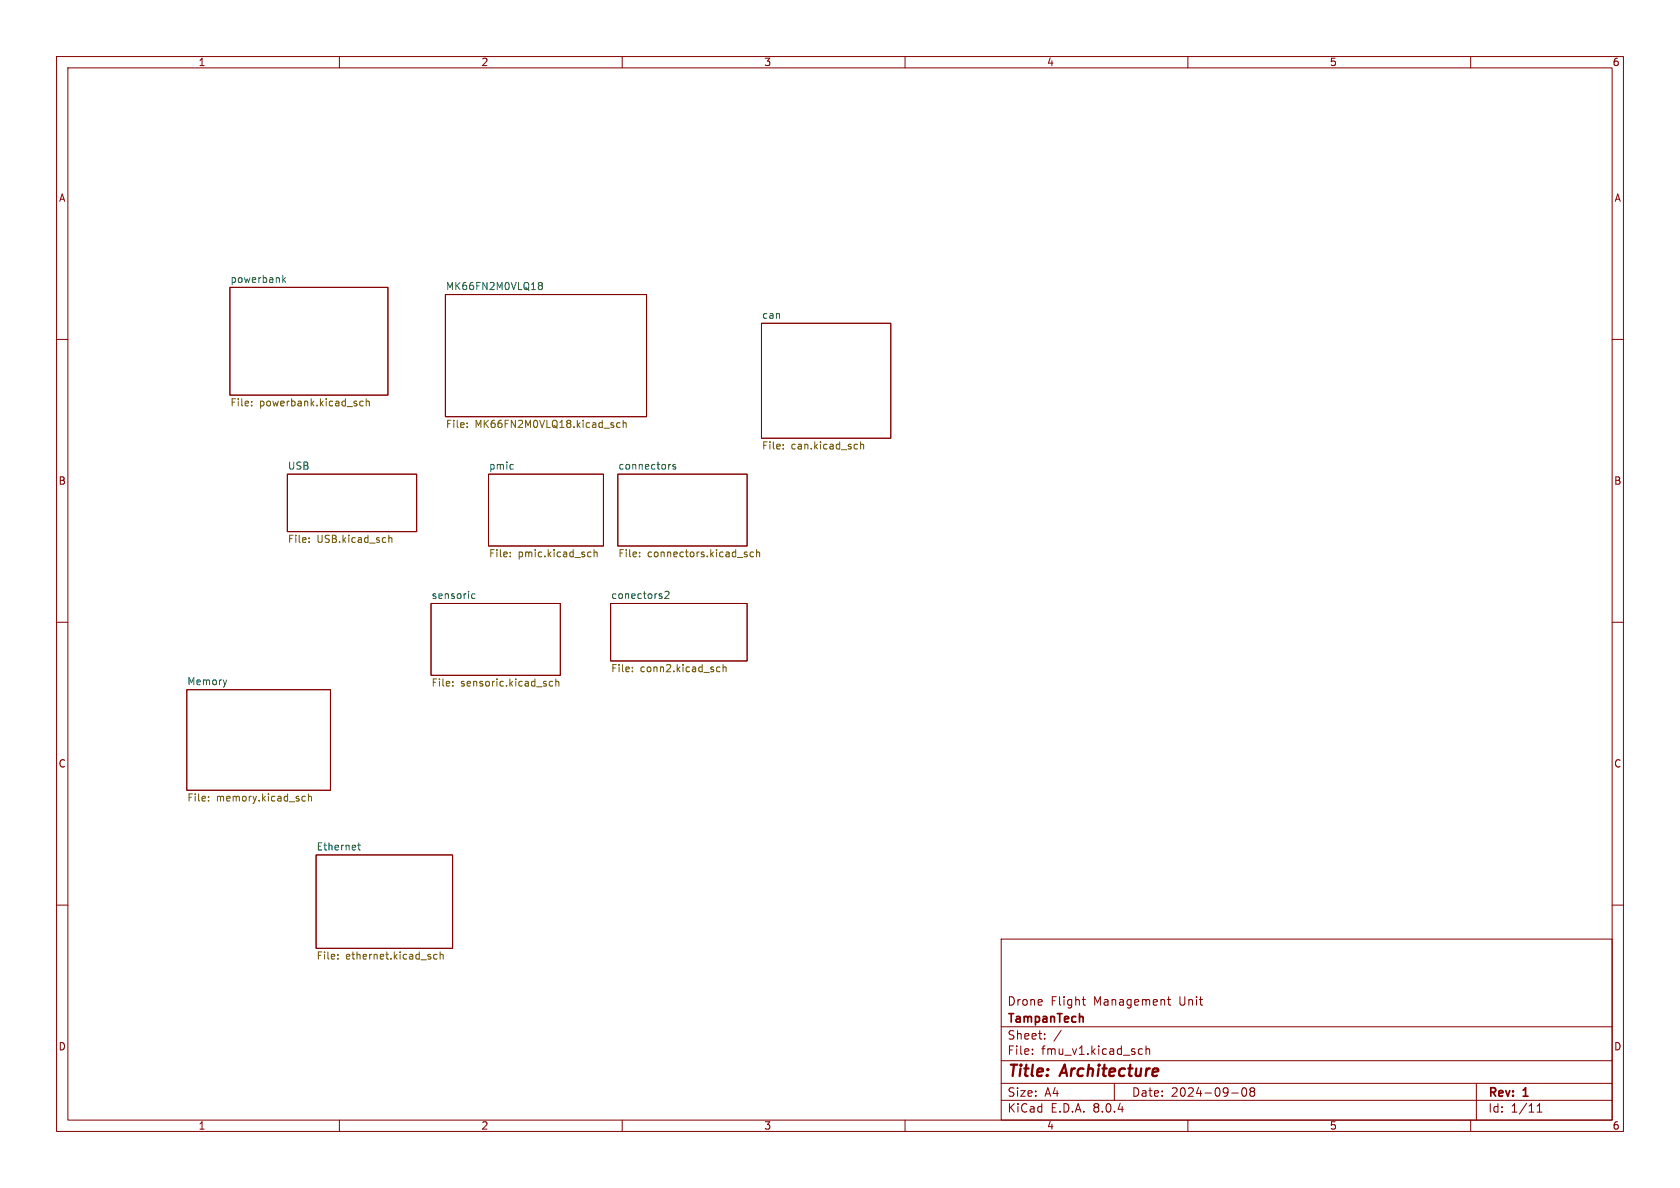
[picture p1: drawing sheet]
<svg xmlns="http://www.w3.org/2000/svg" width="297mm" height="210mm" viewBox="0 0 297 210" stroke-linecap="round" stroke-linejoin="round" font-family="sans-serif">
<g fill="none" stroke="#840000" stroke-width=".18">
<path d="M10 10h277v190h-277zM12 12h273v186h-273zM60 10v2M110 10v2M160 10v2M210 10v2M260 10v2M10 60h2M40.6 50.8h28v19.1h-28zM78.7 52.1h35.6v21.6h-35.6zM134.6 57.2h22.9v20.3h-22.9zM285 60h2"/>
<path d="M50.8 83.8h22.9v10.2h-22.9zM86.4 83.8h20.3v12.7h-20.3zM109.2 83.8h22.9v12.7h-22.9zM10 110h2M76.2 106.7h22.9v12.7h-22.9zM107.9 106.7h24.2v10.1h-24.2zM285 110h2M33 121.9h25.4v17.8h-25.4zM10 160h2M55.9 151.1h24.1v16.5h-24.1zM285 160h2M177 166h108v32h-108z"/>
<path d="M191.3 176.7h.6M191.5 176.2v1.3l.4 .2M206.4 176.7h.6M206.6 176.2v1.3l.4 .2M60 198v2M110 198v2M160 198v2M177 194.5h108M177 191.5h108M177 187.5h108M177 181.5h108M182.5 186.3v.1"/>
<path d="M182.5 185.5v.1M184.7 183.6v.1M184.7 182.8v.1M187.6 182.1l-1.3 2M197 191.5v3M201.4 186.3h.6M201.4 185.5h.6M202.6 185.5l.2-.1 .4 .1v.9M202.6 184.9v1.5M210 198v2M217.7 193.2h1.2M219.7 192.4l.2-.1a.81 .81 0 0 1 .6 .6 .81 .81 0 0 1-.3 .8l-.2 .1a.81 .81 0 0 1-.3-1.4z"/>
<path d="M221.2 192.9l-.2-.2 .2-.4 .5 .1 .1 .2-.3 .3M221.2 192.9l-.2 .3v.3l.2 .3 .5-.1 .1-.2-.1-.4-.2-.2M221.2 192.9h.3M260 198v2M261 191.5v6.5M271.7 196.6h.9M271.7 195.5l.5-.4v1.5"/>
</g>
<path d="M191.4 179.8l.1 .9" fill="none" stroke="#840000" stroke-width=".3"/>
<g fill="none" stroke="#006464" stroke-width=".18">
<path d="M50 48.7v1.2M50.1 49.4l.4 .5M50.5 49.1l-.5 .5M95.2 50.2l.2 .3M95.2 50.2l.2-.3 .4 .1 .1 .2-.2 .3M95.4 50.5h.3M95.4 50.5l-.2 .2M95.7 50.5l.2 .2-.1 .4-.4 .1-.2-.2M90.6 82.1l.2 .1M90.8 82.9h-.2M118.6 82.1l-.3 .1M119.4 82.2l-.3-.1-.2 .2 .1 .2 .4 .1v.3h-.5"/>
<path d="M83.4 105.6l.2 .2 .4-.1M84 105h-.4l-.2 .2M117.5 104.7l.5-.2 .3 .4-.8 .9h.8M40.1 120.2l-.3 .8M63.2 149.4h.5M63.4 149v1.1l.3 .2"/>
</g>
<g fill="none" stroke="#725600" stroke-width=".18">
<path d="M44.5 71.6v.2M44.5 71v.1M64.2 71l-.4-.1-.2 .3 .1 .5h.5M64.7 71l.2-.1 .3 .1 .1 .8M64.7 70.5v1.3M82.6 75.4v.2M82.6 74.8v.1M109.6 74.8l-.3-.1-.3 .3 .1 .5h.5M110.2 74.8l.1-.1 .4 .1v.8M110.2 74.3v1.3M138.5 79.3v.1M138.5 78.6v.1"/>
<path d="M151.5 78.5l.1 .1M151.6 79.3l-.1 .1M152.1 78.1v1.3M152.1 78.7l.2-.2 .3 .1 .1 .8M54.6 95.8v.1M54.6 95.1v.1M68.7 94.6v1.3M68.7 95.2l.2-.2 .3 .1 .1 .8M90.2 98.3v.1M90.2 97.6v.2M104.1 97.6h.4M104.5 98.4h-.4"/>
<path d="M105 97.7l.2-.1h.3l.1 .8M105 97.2v1.2M113.1 98.3v.1M113.1 97.6v.2M131.9 98l.2 .2-.2 .2M131.9 97.6h.2M133.2 97.6h-.4l-.2 .2 .1 .6h.5M133.8 97.7l.1-.1h.3l.1 .8M133.8 97.2v1.2M111.8 118.6v.1M111.8 118v.1M126.8 118.7h.5"/>
<path d="M126.8 118h.5M127.8 118l.2-.1 .3 .1 .1 .7M127.8 117.5v1.2M80 121.2v.1M80 120.5v.1M97.7 120.5l-.4-.1-.2 .3 .1 .5h.5M98.3 120.6l.1-.2 .3 .1 .1 .8M98.3 120v1.3M36.9 141.5v.1M36.9 140.8v.1M53.4 141.5l.2 .1 .4-.1M54 140.8h-.4l-.2 .1"/>
<path d="M54.5 140.9l.2-.1h.3l.1 .8M54.5 140.3v1.3M59.7 169.4v.1M59.7 168.8v.1M77.3 168.8l-.4-.1-.2 .2 .1 .6h.5M77.8 168.8l.2-.1 .3 .1 .1 .7M77.8 168.3v1.2"/>
</g>
<g font-size="2.8" fill="#840000">
<text x="178" y="190.9">Title:</text>
<text x="187.7" y="190.9">Architecture</text>
</g>
<g font-size="2.1" fill="#840000">
<text x="178" y="178">Drone</text>
<text x="185.7" y="178">Flight</text>
<text x="193.4" y="178">Management</text>
<text x="208.6" y="178">Unit</text>
<text x="178" y="184">Sheet:</text>
<text x="178" y="181.2">TampanTech</text>
<text x="178" y="186.7">File:</text>
<text x="184.1" y="186.7">fmu_v1.kicad_sch</text>
<text x="178" y="196.9">KiCad</text>
<text x="178" y="194.1">Size:</text>
<text x="184.7" y="194.1">A4</text>
<text x="185.7" y="196.9">E.D.A.</text>
<text x="193.3" y="196.9">8.0.4</text>
<text x="200" y="194.1">Date:</text>
<text x="207" y="194.1">2024-09-08</text>
<text x="263" y="194.3">Rev:</text>
<text x="263" y="196.9">Id:</text>
<text x="267.1" y="196.9">1/11</text>
<text x="269.4" y="194.3">1</text>
</g>
<g font-size="1.8" fill="#840000">
<text x="35" y="11.9">1</text>
<text x="85" y="11.9">2</text>
<text x="135" y="11.9">3</text>
<text x="185" y="11.9">4</text>
<text x="235" y="11.9">5</text>
<text x="285" y="11.9">6</text>
<text x="10.3" y="35.9">A</text>
<text x="285.3" y="35.9">A</text>
<text x="10.3" y="85.9">B</text>
<text x="285.3" y="85.9">B</text>
<text x="10.3" y="135.9">C</text>
<text x="285.3" y="135.9">C</text>
<text x="10.3" y="185.9">D</text>
<text x="285.3" y="185.9">D</text>
<text x="35" y="199.9">1</text>
<text x="85" y="199.9">2</text>
<text x="135" y="199.9">3</text>
<text x="185" y="199.9">4</text>
<text x="235" y="199.9">5</text>
<text x="285" y="199.9">6</text>
</g>
<g font-size="1.8" fill="#006464">
<text x="40.6" y="50.1">powerbank</text>
<text x="78.7" y="51.4">MK66FN2M0VLQ18</text>
<text x="134.6" y="56.4">can</text>
<text x="50.8" y="83.1">USB</text>
<text x="86.4" y="83.1">pmic</text>
<text x="109.2" y="83.1">connectors</text>
<text x="76.2" y="106">sensoric</text>
<text x="107.9" y="106">conectors2</text>
<text x="33" y="121.2">Memory</text>
<text x="55.9" y="150.4">Ethernet</text>
</g>
<g font-size="1.8" fill="#725600">
<text x="40.6" y="72.2">File:</text>
<text x="45.9" y="72.2">powerbank.kicad_sch</text>
<text x="78.7" y="76">File:</text>
<text x="84" y="76">MK66FN2M0VLQ18.kicad_sch</text>
<text x="134.6" y="79.8">File:</text>
<text x="139.8" y="79.8">can.kicad_sch</text>
<text x="50.8" y="96.3">File:</text>
<text x="56" y="96.3">USB.kicad_sch</text>
<text x="86.4" y="98.8">File:</text>
<text x="91.6" y="98.8">pmic.kicad_sch</text>
<text x="109.2" y="98.8">File:</text>
<text x="114.4" y="98.8">connectors.kicad_sch</text>
<text x="107.9" y="119.2">File:</text>
<text x="113.2" y="119.2">conn2.kicad_sch</text>
<text x="76.2" y="121.7">File:</text>
<text x="81.4" y="121.7">sensoric.kicad_sch</text>
<text x="33" y="142">File:</text>
<text x="38.2" y="142">memory.kicad_sch</text>
<text x="55.9" y="170">File:</text>
<text x="61.1" y="170">ethernet.kicad_sch</text>
</g>
</svg>
